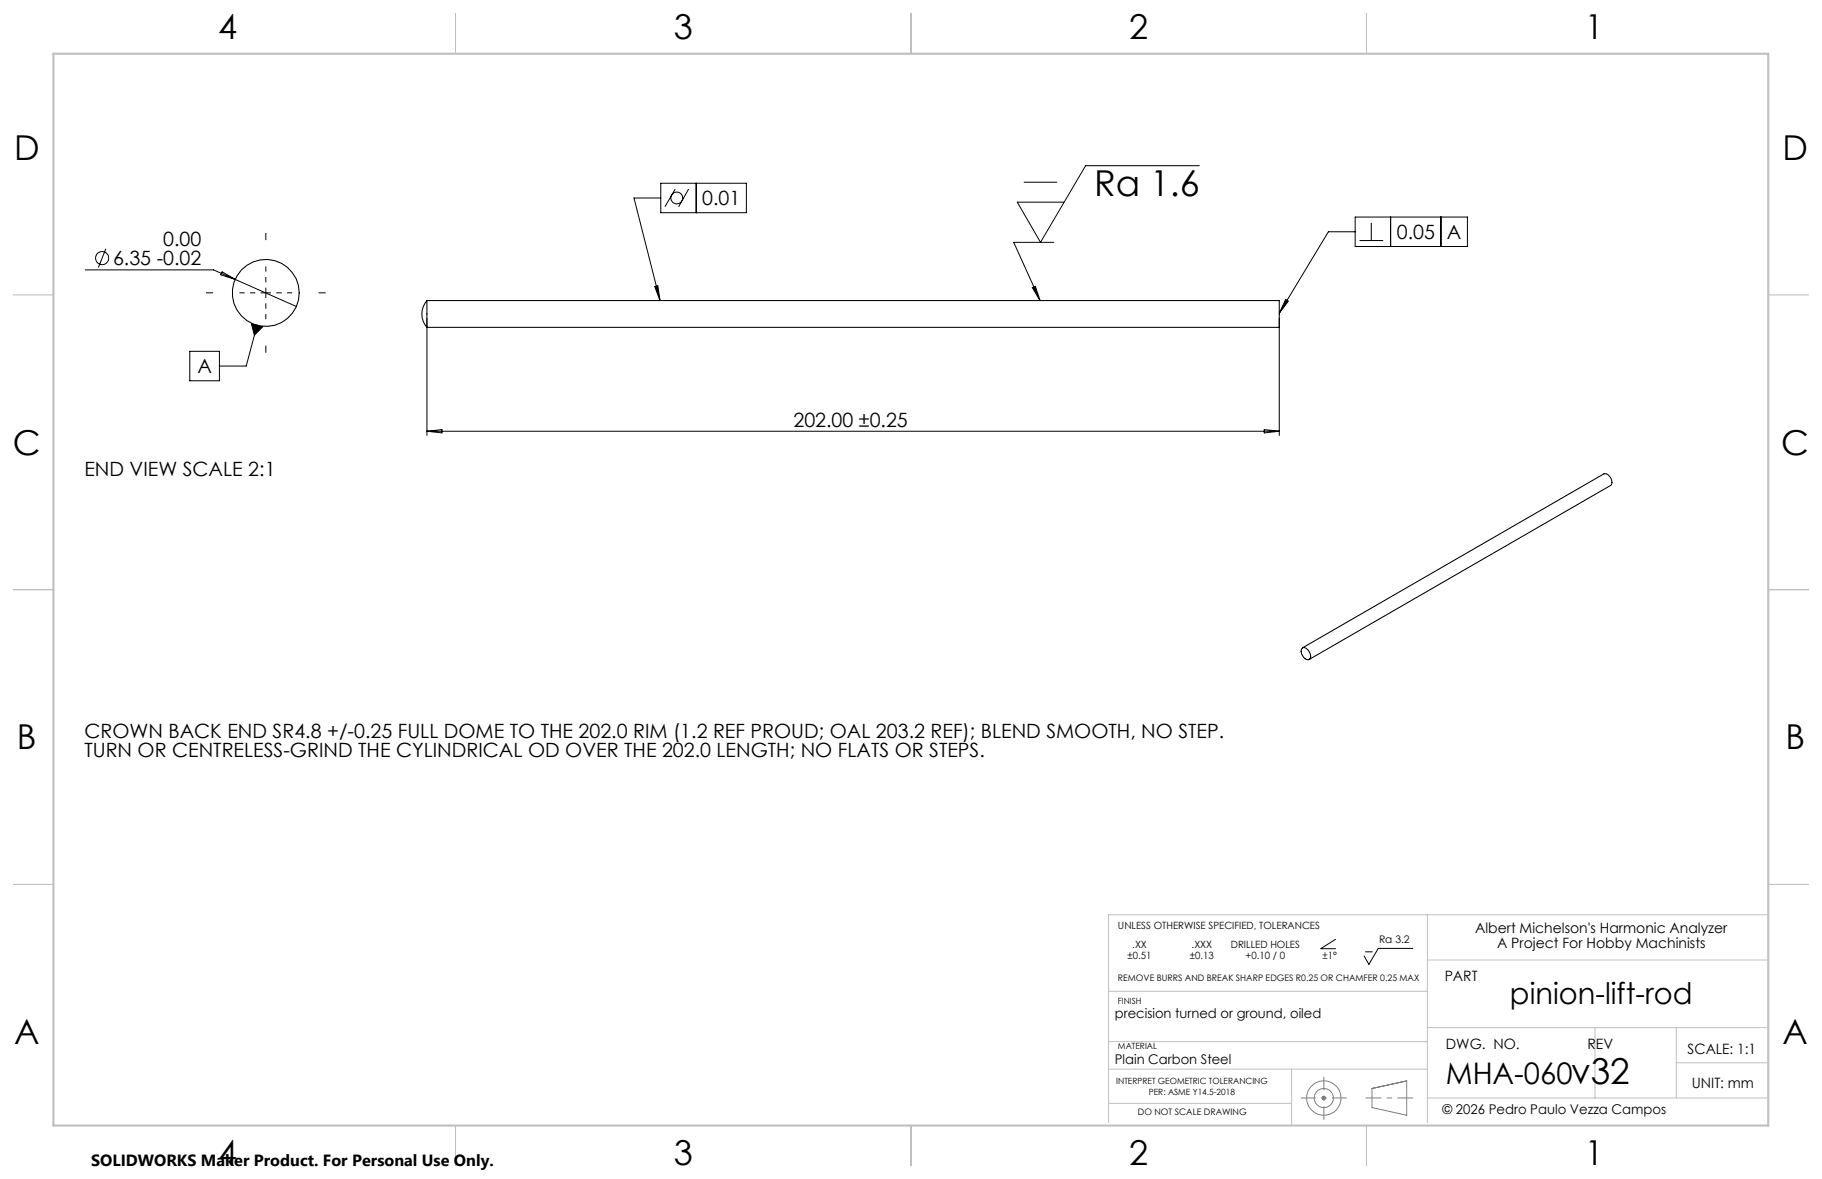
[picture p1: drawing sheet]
<svg xmlns="http://www.w3.org/2000/svg" width="432mm" height="279mm" viewBox="0 0 432 279" stroke-linecap="round" stroke-linejoin="round" font-family="sans-serif">
<g fill="none" stroke="#808080" stroke-width=".24">
<path d="M313.4 259.9l.7 .7M313.7 259.7v1M314.1 259.9l-.7 .7M325.2 258l8.2-1.8v8.1l-8.2-1.8zM313.2 260.2h1"/>
<circle cx="313.7" cy="260.2" r="4.1"/>
<circle cx="313.7" cy="260.2" r="2.28"/>
</g>
<path d="M313.7 255.2v10.2" fill="none" stroke="#808080" stroke-width=".24" stroke-dasharray="15.2 1.3 1.3 1.3" stroke-dashoffset="12" stroke-linecap="butt"/>
<path d="M308.3 260.2h10.9" fill="none" stroke="#808080" stroke-width=".24" stroke-dasharray="15.2 1.3 1.3 1.3" stroke-dashoffset="11.7" stroke-linecap="butt"/>
<path d="M323.7 260.2h11.2" fill="none" stroke="#808080" stroke-width=".24" stroke-dasharray="15.2 1.3 1.3 1.3" stroke-dashoffset="11.5" stroke-linecap="butt"/>
<g fill="none" stroke="#c0c0c0" stroke-width=".24">
<path d="M338.3 216.8v49.2M419.1 216.8h-156.4v49.2M262.7 234.9h75.6M338.3 227.5h80.8M262.7 253.4h75.6M262.7 246.8h75.6M306.1 253.4v13.3M338.3 243.5h80.8M378 243.5v16.7M397.3 243.5v16.7M397.3 251.8h21.8M262.7 261.5h43.4"/>
<path d="M338.3 260.2h80.8"/>
</g>
<path d="M107.9 3.2v9.5M215.9 3.2v9.5M323.8 3.2v9.5M3.1 69.9h9.6M419.1 69.9h9.5M3.1 139.7h9.6M419.1 139.7h9.5M3.1 209.6h9.6M419.1 209.6h9.5M107.9 266.7v9.6M215.9 266.7v9.6M323.8 266.7v9.6" fill="none" stroke="#c0c0c0" stroke-width=".25"/>
<path d="M12.7 12.7h406.4v254h-406.4z" fill="none" stroke="#c0c0c0" stroke-width=".5"/>
<g fill="none" stroke="#000" stroke-width=".25">
<path d="M101.2 71.2a4.8 4.8 0 0 0 0 6.4M101.2 71.2h202v6.4h-202M101.2 71.2v6.4M308.5 153.7a1.12 1.12 0 0 1 1.7 .6 1.21 1.21 0 0 1-.2 2.1 2.03 2.03 0 0 1-1.5-2.7zM308.7 153.5l71.4-41.2a1.84 1.84 0 0 1 1.6 2.7l-71.4 41.3"/>
<circle cx="63" cy="69.4" r="7.9"/>
</g>
<g fill="none" stroke="#000" stroke-width=".24">
<path d="M284.2 39.3h-26.9l-10.7 18.1-5.5-9.5h11M25.1 58.9l-1.8 4.5M156.6 43.4h20.3v7h-20.3zM156.6 46.9h-6.4l6.2 24.3M160 44.8l-2.4 4.2M163.2 44.8l-2.4 4.2M165 43.4v7M242.7 43.2h7.8M249.8 57.4h-9.6l6.3 13.8M321.2 51.4h26.6v7h-26.6zM321.2 54.9h-6.4l-11.6 19.3M322.2 57h5.6"/>
<path d="M325 52.8v4.2M329.6 51.4v7M341.5 51.4v7M20.2 64h30.4l5.1 2.2M52.6 64.4l3.1 1.8-3.4-1.1zM55.7 66.2l14.5 6.4M59.6 76.7l2.7 .7-2 2zM60.9 77.1l-2.6 9.6h-6.3M101.2 75.4v27.8M155.2 67.9l.7-.2 .5 3.5zM244.7 68.2l.7-.4 1.1 3.4zM303.2 75.4v27.8"/>
<path d="M304.7 71l.6 .4-2.1 2.8zM45 83.3h7v6.9h-7zM101.2 102.2h202M101.2 102.2l3.5-.4v.8zM299.6 101.8l3.6 .4-3.6 .4zM316.6 222.6l-3.6 2.2h3.6M323.6 225.6h1.6M334.8 224.8h-8.2l-2.2 3.7-1.1-1.9"/>
<circle cx="160.4" cy="46.9" r="1.4"/>
<circle cx="24.2" cy="61.2" r="1.55"/>
</g>
<path d="M63 69.4v-6.3M63 69.4h-6.2M63 69.4v6.2M63 69.4h6.3" fill="none" stroke="#000" stroke-width=".24" stroke-dasharray="15.2 1.3 1.3 1.3" stroke-dashoffset="14" stroke-linecap="butt"/>
<path d="M63 56.9v-1.7M50.5 69.4h-1.7M75.5 69.4h1.7M63 81.9v1.7" fill="none" stroke="#000" stroke-width=".24" stroke-dasharray="15.2 1.3 1.3 1.3" stroke-linecap="butt"/>
<path d="M59.6 76.7l2.7 .7-2 2zM155.2 67.9l.7-.2 .5 3.5zM244.7 68.2l.7-.4 1.1 3.4zM304.7 71l.6 .4-2.1 2.8z" fill="#000"/>
<g font-size="8.5">
<text x="259.3" y="46.5">Ra 1.6</text>
<text x="372.4" y="256.8">v32</text>
</g>
<g font-size="8.1">
<text x="51.7" y="9.3">4</text>
<text x="159.7" y="9.3">3</text>
<text x="267.6" y="9.3">2</text>
<text x="375.6" y="9.3">1</text>
<text x="3.3" y="37.9">D</text>
<text x="422.4" y="37.9">D</text>
<text x="3" y="107.8">C</text>
<text x="422.1" y="107.8">C</text>
<text x="4" y="177.6">B</text>
<text x="423.1" y="177.6">B</text>
<text x="3.3" y="247.5">A</text>
<text x="422.4" y="247.5">A</text>
<text x="51.7" y="276">4</text>
<text x="159.7" y="276">3</text>
<text x="267.6" y="276">2</text>
<text x="375.6" y="276">1</text>
</g>
<g font-size="7.1">
<text x="357.9" y="237.9">pinion-lift-rod</text>
<text x="342.6" y="256.9">MHA-060</text>
</g>
<g font-size="4.7">
<text x="166.4" y="48.7">0.01</text>
<text x="38.7" y="58.4">0.00</text>
<text x="331" y="56.7">0.05</text>
<text x="342.9" y="56.7">A</text>
<text x="26.8" y="62.9">6.35 -0.02</text>
<text x="46.8" y="88.5">A</text>
<text x="188" y="101.2">202.00 ±0.25</text>
<text x="20" y="112.9">END VIEW SCALE 2:1</text>
<text x="20" y="174.9">CROWN BACK END SR4.8 +/-0.25 FULL DOME TO THE 202.0 RIM (1.2 REF PROUD; OAL 203.2 REF); BLEND SMOOTH, NO STEP.</text>
<text x="20" y="179.4">TURN OR CENTRELESS-GRIND THE CYLINDRICAL OD OVER THE 202.0 LENGTH; NO FLATS OR STEPS.</text>
</g>
<text font-size="3.8" x="21.6" y="276.3">SOLIDWORKS Maker Product. For Personal Use Only.</text>
<g font-size="3.4">
<text x="349.6" y="221">Albert Michelson's Harmonic Analyzer</text>
<text x="354.8" y="224.6">A Project For Hobby Machinists</text>
<text x="342.4" y="232.4">PART</text>
<text x="342.7" y="248.6">DWG. NO.</text>
<text x="376.2" y="248.6">REV</text>
<text x="400" y="249.7">SCALE: 1:1</text>
<text x="400.9" y="257.9">UNIT: mm</text>
</g>
<g font-size="3.2">
<text x="264.2" y="241.3">precision turned or ground, oiled</text>
<text x="264.2" y="252.1">Plain Carbon Steel</text>
<text x="341.9" y="263.9">© 2026 Pedro Paulo Vezza Campos</text>
</g>
<text font-size="2.5" x="326.8" y="223.6">Ra 3.2</text>
<g font-size="2.4">
<text x="264.9" y="220.3">UNLESS OTHERWISE SPECIFIED, TOLERANCES</text>
<text x="267.2" y="227.4">±0.51</text>
<text x="268.3" y="224.6">.XX</text>
<text x="282" y="227.4">±0.13</text>
<text x="282.4" y="224.6">.XXX</text>
<text x="291.7" y="224.6">DRILLED HOLES</text>
<text x="295.2" y="227.4">+0.10 / 0</text>
<text x="313.4" y="227.4">±1°</text>
</g>
<g font-size="2.1">
<text x="264.9" y="232.6">REMOVE BURRS AND BREAK SHARP EDGES R0.25 OR CHAMFER 0.25 MAX</text>
<text x="269.7" y="264.3">DO NOT SCALE DRAWING</text>
</g>
<g font-size="2">
<text x="264.9" y="237.9">FINISH</text>
<text x="265" y="248.6">MATERIAL</text>
<text x="264.6" y="256.9">INTERPRET GEOMETRIC TOLERANCING</text>
<text x="272.3" y="259.4">PER: ASME Y14.5-2018</text>
</g>
</svg>
